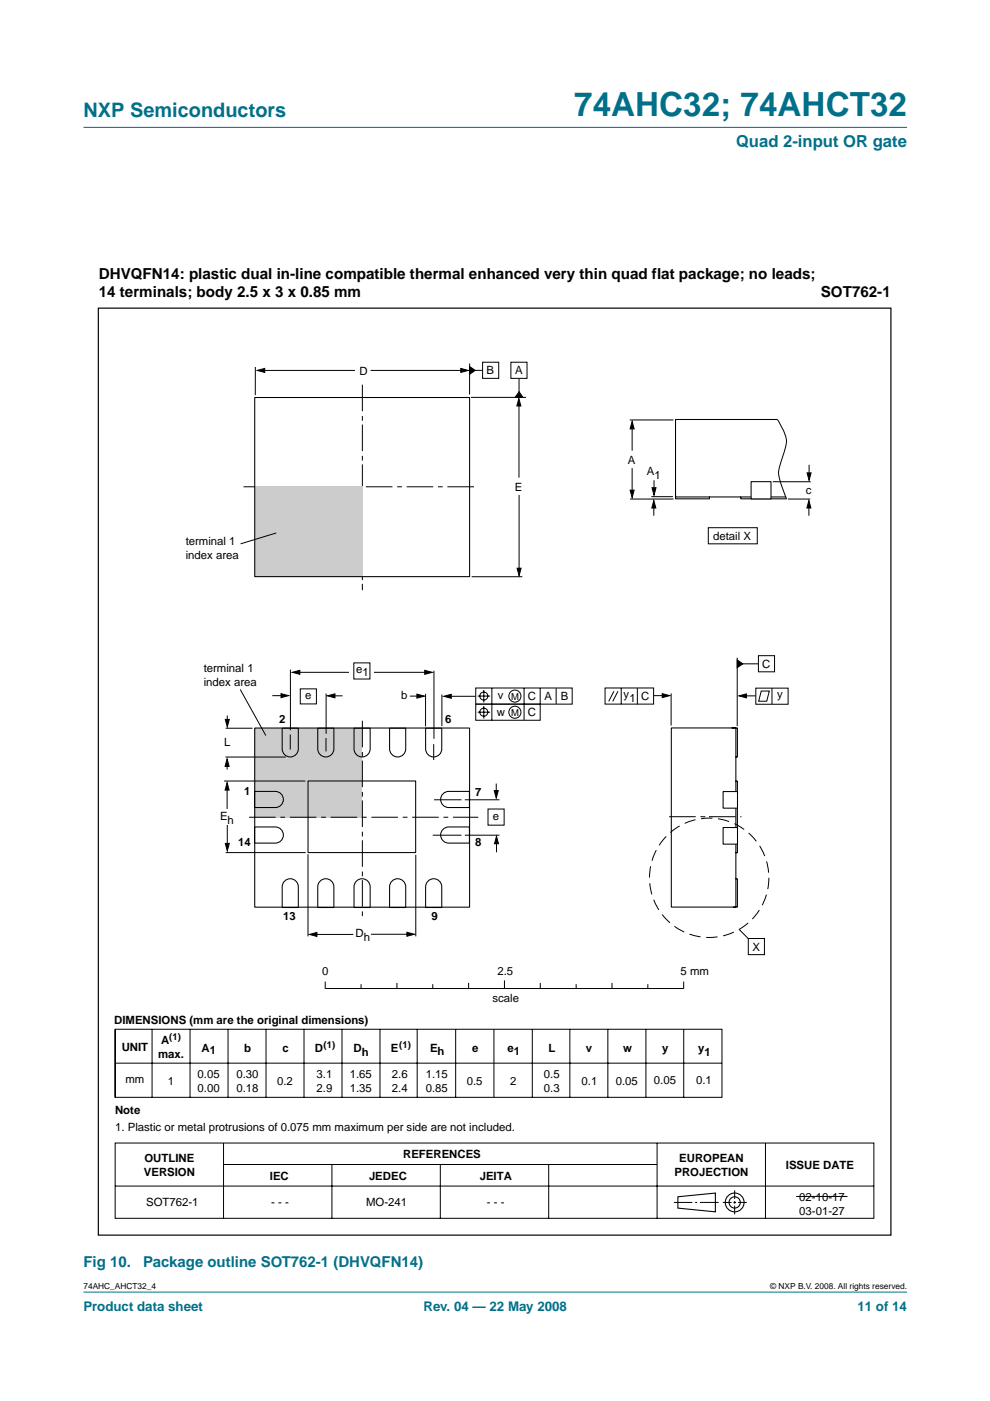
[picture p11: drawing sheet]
<svg xmlns="http://www.w3.org/2000/svg" width="210mm" height="297mm" viewBox="0 0 210 297" stroke-linecap="round" stroke-linejoin="round" font-family="sans-serif">
<g fill="#00708a" stroke="#00708a" stroke-width=".21">
<path d="M17.7 273.9h174.6z"/>
<path d="M17.7 27h174.6z"/>
</g>
<path d="M54 154.4h22.8v18.9h-22.8z" fill="#ccc"/>
<g fill="none" stroke="#000" stroke-width=".21">
<path d="M54.1 77.8v6M55.6 78.5h19.7M78.6 78.5h19.6M99.6 77.1v6.5M100.1 78.5h2.2M102.3 76.8h3.4v3.4h-3.4zM108.3 76.8h3.4v3.4h-3.4zM99.9 84.3h11.6M110 85.5v15.8M110 80.3v3.4M133.5 89h9.3M134 90.3v5.3"/>
<path d="M134 99.3v5.1M164.8 89l.8 1.2a5.7 5.7 0 0 1 .6 5.8l-.6 1.9a5.6 5.6 0 0 0 0 4.7l1.2 3.2M171.5 98.5v2.3M110.1 105v15.8M133.6 105.8h9.2M138.1 105.3h4.6M138.6 107.1v2.2M138.7 101.8v2.1M150.2 111.9h10.4v3.4h-10.4zM163.8 102.1h8.1M167.1 105.8h4.7M171.5 107.1v2.2"/>
<path d="M100 122.3h10.7M156.3 139.4v14.6M160.8 139h3.4v3.4h-3.4zM47.8 154.4h5.7M48.2 151.7v1.6M50.9 146.2l5.5 9.7M57.7 147.5h2.7M61.5 155.7v3.2M61.6 142v12.8M63 142.5h11M63.7 146.1h3.4v3.1h-3.4zM69.1 147v8.6"/>
<path d="M70.2 147.5h2.4M75 140.5h3.4v3.5h-3.4zM79.3 142.5h11M86.9 147.6h2.1M90.2 147.1v6.9M92 157.8v3.3M92 142.2v14.4M93.7 147.3v6.7M94.6 147.6h6.2M100.9 145.9h20.4v3.4h-20.4zM100.9 149.3h13.6v3.4h-13.6zM101.3 147.6h2.6"/>
<path d="M101.3 151h2.6M102.6 146.3v2.6M102.6 149.7v2.6M104.3 145.9v6.8M111.1 145.9v6.8M114.5 145.9v3.4M117.9 145.9v3.3M128.3 145.9h10.3v3.4h-10.3zM130.2 146.6l-1.1 2.1M131 146.6l-1.1 2.1M131.7 145.9v3.4M135.1 145.9v3.4"/>
<path d="M138.6 147.5h2.4M142.3 147v6.8M156.8 140.7h4M157.2 147.5h3M160.2 145.9h6.9v3.4h-6.9zM161.4 146.5h1.7l-.5 2.2h-1.7zM163.7 145.9v3.4M47.5 165.6h17.2M47.8 160.5h12.8M48.2 161.7v1.5M48.2 166.7v4.8M48.2 174.9v4.7"/>
<path d="M91.8 177.1h6M92 169.6h5.8M98.6 169.6h7.3M98.6 177.1h7.3M103.5 171.5h3.4v3.4h-3.4zM105.2 166.1v2.6M105.3 178.3v2.4M47.8 180.8h17M65.3 181.1v17.4M66.4 198.1h8.5M78.7 198.1h8.4M88.2 181.2v17.3"/>
<path d="M156.7 197l1.9 1.9M158.7 199h3.4v3.4h-3.4zM24.4 218.2h128.7v14.5h-128.7zM24.4 218.2v14.4M32.2 218.2v14.4M40.3 218.2v14.4M48.3 218.2v14.4M56.4 218.2v14.4M64.5 218.2v14.4M69 208.2v1.4M69 209.6h75.9M72.5 218.2v14.4"/>
<path d="M76.6 208.8v.8M80.6 218.2v14.4M84.2 208.5v1.1M88.5 218.2v14.4M91.8 208.8v.8M96.6 218.2v14.4M99.4 208.5v1.1M104.7 218.2v14.4M107 208v1.6M112.9 218.2v14.4M114.6 208.5v1.1M120.8 218.2v14.4"/>
<path d="M122.2 208.8v.8M128.9 218.2v14.4M129.8 208.5v1.1M136.9 218.2v14.4M137.4 208.8v.8M145 208.2v1.4M145 218.3v14.4M24.5 225.4h128.6M24.4 242.3h160.9v16h-160.9zM24.4 251.5h160.9M47.4 242.4v15.9M47.4 246.9h91.8"/>
<path d="M70.4 246.9v11.4M93.4 246.9v11.4M116.3 246.9v11.4M139.3 242.4v15.9M142.9 254.9h3.9M147.4 254.9h.4M148.4 254.9h4M153.3 254.9h1.8M155.5 254.9h.6M155.8 252.4v1.8M155.8 254.7v.5M155.8 255.6v1.9"/>
<path d="M156.5 254.9h1.8M162.3 242.4v15.9"/>
<circle cx="102.6" cy="147.6" r=".86"/>
<circle cx="102.6" cy="151" r=".86"/>
<circle cx="109.2" cy="151" r="1.28"/>
<circle cx="109.2" cy="147.6" r="1.28"/>
<circle cx="76.7" cy="173.3" r="0"/>
</g>
<g fill="none" stroke="#000" stroke-width=".23">
<path d="M143.7 253.7l8-.7v3.9l-8-.8z"/>
<circle cx="155.8" cy="254.9" r="1.99"/>
<circle cx="155.8" cy="254.9" r="1.2"/>
</g>
<path d="M20.8 65.3h168.1v196.6h-168.1z" fill="none" stroke="#000" stroke-width=".25"/>
<g fill="#000" stroke="#000" stroke-width=".21">
<path d="M54.5 78.5l1.6-.4v.9zM97.7 78.1l1.6 .4-1.6 .5zM99.6 77.7l1.2 .8-1.2 .9zM110.1 83l.8 1.2h-1.7zM110 84.5l.4 1.6h-.8zM134 89.4l.5 1.5h-.9zM133.6 103.9h.9l-.5 1.6zM138.6 106.1l.4 1.6h-.8zM138.2 103.4h.9l-.4 1.6zM171.5 106.1l.4 1.6h-.8zM171.1 100.3h.9l-.5 1.5zM109.6 120.5h.9l-.4 1.6z"/>
<path d="M156.3 139.9l1.2 .8-1.2 .9zM47.8 152.5h.8l-.4 1.6zM59.6 147.1l1.6 .4-1.6 .4zM62 142.5l1.6-.4v.9zM69.4 147.5l1.6-.4v.9zM88.4 147.2l1.6 .4-1.6 .4zM90.1 142.1l1.5 .4-1.5 .5zM94.1 147.6l1.6-.4v.9zM140.4 147.1l1.6 .4-1.6 .4zM156.7 147.5l1.6-.4v.9zM47.8 178.8h.8l-.4 1.6zM48.2 160.9l.4 1.6h-.9z"/>
<path d="M48.2 165.9l.4 1.6h-.9zM104.8 167.6h.8l-.4 1.6zM105.3 177.3l.4 1.6h-.9zM65.6 198.1l1.6-.4v.8zM86.3 197.7l1.6 .4-1.6 .4z"/>
</g>
<path d="M51.6 103.2h49.4M52.8 173.3h48.6" fill="none" stroke="#000" stroke-width=".21" stroke-dasharray="5.6 1 1 1" stroke-linecap="butt"/>
<path d="M76.8 81.6v43.5M76.8 152.8v42M141.9 173.2h15.3" fill="none" stroke="#000" stroke-width=".21" stroke-dasharray="5.6 1 1 .8" stroke-linecap="butt"/>
<circle cx="150.4" cy="186.1" r="12.7" fill="none" stroke="#000" stroke-width=".21" stroke-dasharray="2.4 1.2" stroke-linecap="butt"/>
<path d="M54 154.4h45.6v37.9h-45.6z" fill="none" stroke="#000" stroke-width=".22"/>
<path d="M54 103.2h22.8v19.1h-22.8z" fill="#ccc"/>
<g fill="none" stroke="#000" stroke-width=".22">
<path d="M54 84.3h45.6v38h-45.6zM59.8 154.4h3.4v4.4a1.71 1.71 0 0 1-1.7 1.7 1.71 1.71 0 0 1-1.7-1.7zM67.4 154.4h3.4v4.4a1.71 1.71 0 0 1-1.7 1.7 1.71 1.71 0 0 1-1.7-1.7zM75.1 154.4h3.4v4.4a1.71 1.71 0 0 1-1.7 1.7 1.71 1.71 0 0 1-1.7-1.7zM82.6 154.4h3.4v4.4a1.71 1.71 0 0 1-1.7 1.7 1.71 1.71 0 0 1-1.7-1.7zM90.2 154.4h3.5v4.4a1.71 1.71 0 0 1-1.7 1.7 1.71 1.71 0 0 1-1.8-1.7zM142.3 154.3h13.7v38h-13.7zM155.2 154.3h1.2v6.2h-.4M54 167.8h4.4a1.71 1.71 0 0 1 1.7 1.7 1.71 1.71 0 0 1-1.7 1.7h-4.4zM54 175.3h4.4a1.71 1.71 0 0 1 1.7 1.7 1.71 1.71 0 0 1-1.7 1.8h-4.4zM65.3 165.6h22.8v15.2h-22.8zM93.9 168.3l.8-.4 .4-.1h4.4v3.4h-4.4a1.71 1.71 0 0 1-1.5-1 1.71 1.71 0 0 1 .3-1.9z"/>
<path d="M93.9 175.8l.8-.4 .4-.1h4.4v3.5h-4.4a1.71 1.71 0 0 1-1.5-1.1 1.71 1.71 0 0 1 .3-1.9zM156 165.6h.4v15.2h-.4M60.3 186.8a1.71 1.71 0 0 1 1.9-.4 1.71 1.71 0 0 1 1 1.6v4.4h-3.4v-4.4l.1-.4zM67.9 186.8a1.71 1.71 0 0 1 1.8-.4 1.71 1.71 0 0 1 1.1 1.6v4.4h-3.4v-4.4v-.4zM75.6 186.8a1.71 1.71 0 0 1 1.8-.4 1.71 1.71 0 0 1 1.1 1.6v4.4h-3.4v-4.4v-.4zM83.1 186.8a1.71 1.71 0 0 1 1.9-.4 1.71 1.71 0 0 1 1 1.6v4.4h-3.4v-4.4l.1-.4zM90.7 186.8a1.71 1.71 0 0 1 1.9-.4 1.71 1.71 0 0 1 1.1 1.6v4.4h-3.5v-4.4l.1-.4zM156 186.3h.4v6h-.9"/>
</g>
<g fill="#fff" stroke="#000" stroke-width=".22">
<path d="M153.3 167.8h3.1v3.5h-3.1z"/>
<path d="M153.3 175.5h3.1v3.5h-3.1z"/>
</g>
<path d="M164.8 88.9h-21.6v16.5h23.4M143.2 104.8v1h7.2v-.4M157.1 105.4v.4h9.7" fill="none" stroke="#000" stroke-width=".22"/>
<path d="M159.2 102.1h4.3v3.7h-4.3z" fill="#fff" stroke="#000" stroke-width=".22"/>
<path d="M58.6 113l-7.6 2.3M69.1 156.5v2.8M168.8 253.7h10.9" fill="none" stroke="#000" stroke-width=".21"/>
<text font-size="7.1" fill="#00708a" x="121.7" y="24.7">74AHC32; 74AHCT32</text>
<text font-size="4.2" fill="#00708a" x="17.7" y="24.9">NXP Semiconductors</text>
<text font-size="3.5" fill="#00708a" x="156.1" y="31.1">Quad 2-input OR gate</text>
<g font-size="3.2">
<text x="21" y="59.1">DHVQFN14: plastic dual in-line compatible thermal enhanced very thin quad flat package; no leads;</text>
<text x="21" y="63.1">14 terminals; body 2.5 x 3 x 0.85 mm</text>
<text x="174" y="62.9">SOT762-1</text>
</g>
<g font-size="3.2" fill="#00708a">
<text x="17.7" y="268.7">Fig 10.</text>
<text x="30.4" y="268.7">Package outline SOT762-1 (DHVQFN14)</text>
</g>
<g font-size="2.8" fill="#00708a">
<text x="17.7" y="278">Product data sheet</text>
<text x="89.8" y="278">Rev. 04 — 22 May 2008</text>
<text x="181.8" y="278">11 of 14</text>
</g>
<g font-size="2.4">
<text x="76.2" y="79.6">D</text>
<text x="103.2" y="79.4">B</text>
<text x="109.2" y="79.3">A</text>
<text x="133.1" y="98.4">A</text>
<text x="137.1" y="100.8">A</text>
<text x="138.8" y="101.6">1</text>
<text x="109.2" y="104">E</text>
<text x="170.9" y="104.7">c</text>
<text x="39.4" y="115.5">terminal 1</text>
<text x="39.4" y="118.4">index area</text>
<text x="151.2" y="114.5">detail X</text>
<text x="43.2" y="142.5">terminal 1</text>
<text x="75.5" y="142.6">e</text>
<text x="76.8" y="143.4">1</text>
<text x="161.6" y="141.6">C</text>
<text x="43.2" y="145.4">index area</text>
<text x="64.7" y="148.2">e</text>
<text x="85.1" y="148.3">b</text>
<text x="105.6" y="148.3">v</text>
<text x="111.9" y="148.4">C</text>
<text x="115.5" y="148.4">A</text>
<text x="118.9" y="148.4">B</text>
<text x="132.2" y="148">y</text>
<text x="133.4" y="148.8">1</text>
<text x="135.9" y="148.5">C</text>
<text x="164.8" y="147.9">y</text>
<text x="59.2" y="153.3">2</text>
<text x="94.4" y="153.3">6</text>
<text x="105.3" y="151.7">w</text>
<text x="111.9" y="151.8">C</text>
<text x="47.5" y="158.3">L</text>
<text x="46.7" y="173.9">E</text>
<text x="51.7" y="168.5">1</text>
<text x="100.7" y="168.7">7</text>
<text x="104.5" y="173.9">e</text>
<text x="48.3" y="174.7">h</text>
<text x="50.5" y="179.3">14</text>
<text x="100.7" y="179.4">8</text>
<text x="60" y="195.1">13</text>
<text x="91.5" y="195.1">9</text>
<text x="75.4" y="198.7">D</text>
<text x="77.1" y="199.5">h</text>
<text x="159.5" y="201.5">X</text>
<text x="68.3" y="206.7">0</text>
<text x="105.5" y="206.7">2.5</text>
<text x="144.3" y="206.7">5 mm</text>
<text x="104.4" y="212.5">scale</text>
<text x="24.2" y="217.1">DIMENSIONS (mm are the original dimensions)</text>
<text x="34.2" y="221.3">A</text>
<text x="25.8" y="222.7">UNIT</text>
<text x="33.5" y="224.3">max.</text>
<text x="42.7" y="223">A1</text>
<text x="51.8" y="223">b</text>
<text x="59.9" y="223">c</text>
<text x="66.8" y="223.1">D</text>
<text x="75" y="223.1">D</text>
<text x="76.7" y="223.9">h</text>
<text x="82.9" y="223.1">E</text>
<text x="91.2" y="223">Eh</text>
<text x="100.1" y="223">e</text>
<text x="107.6" y="223">e1</text>
<text x="116.3" y="223.1">L</text>
<text x="124.2" y="223.1">v</text>
<text x="132.1" y="223.1">w</text>
<text x="140.4" y="223">y</text>
<text x="148" y="223.1">y</text>
<text x="149.4" y="223.9">1</text>
<text x="26.6" y="229.7">mm</text>
<text x="35.6" y="230">1</text>
<text x="41.9" y="228.5">0.05</text>
<text x="41.9" y="231.4">0.00</text>
<text x="50.1" y="228.5">0.30</text>
<text x="50.1" y="231.4">0.18</text>
<text x="58.8" y="230">0.2</text>
<text x="67.1" y="228.5">3.1</text>
<text x="67.1" y="231.4">2.9</text>
<text x="74.2" y="228.5">1.65</text>
<text x="74.2" y="231.4">1.35</text>
<text x="83.1" y="228.5">2.6</text>
<text x="83.1" y="231.4">2.4</text>
<text x="90.3" y="228.5">1.15</text>
<text x="90.3" y="231.4">0.85</text>
<text x="99" y="230">0.5</text>
<text x="108.2" y="230">2</text>
<text x="115.3" y="228.5">0.5</text>
<text x="115.3" y="231.4">0.3</text>
<text x="123.3" y="230">0.1</text>
<text x="130.6" y="230">0.05</text>
<text x="138.7" y="229.9">0.05</text>
<text x="147.6" y="229.9">0.1</text>
<text x="24.4" y="236.2">Note</text>
<text x="24.4" y="239.8">1. Plastic or metal protrusions of 0.075 mm maximum per side are not included.</text>
<text x="85.5" y="245.6">REFERENCES</text>
<text x="30.5" y="249.2">VERSION</text>
<text x="30.6" y="246.3">OUTLINE</text>
<text x="57.2" y="250.2">IEC</text>
<text x="78.2" y="250.2">JEDEC</text>
<text x="101.7" y="250.2">JEITA</text>
<text x="143" y="249.2">PROJECTION</text>
<text x="144" y="246.3">EUROPEAN</text>
<text x="166.6" y="247.8">ISSUE DATE</text>
<text x="31" y="255.8">SOT762-1</text>
<text x="57.5" y="255.8">- - -</text>
<text x="77.6" y="255.8">MO-241</text>
<text x="103.2" y="255.8">- - -</text>
<text x="169.5" y="254.6">02-10-17</text>
<text x="169.5" y="257.5">03-01-27</text>
</g>
<g font-size="2">
<text x="108.4" y="148.3">M</text>
<text x="108.4" y="151.7">M</text>
<text x="35.9" y="220.5">(1)</text>
<text x="68.6" y="222.1">(1)</text>
<text x="84.7" y="222.1">(1)</text>
</g>
<g font-size="1.8">
<text x="17.7" y="273.4">74AHC_AHCT32_4</text>
<text x="163.3" y="273.4">© NXP B.V. 2008. All rights reserved.</text>
</g>
</svg>
